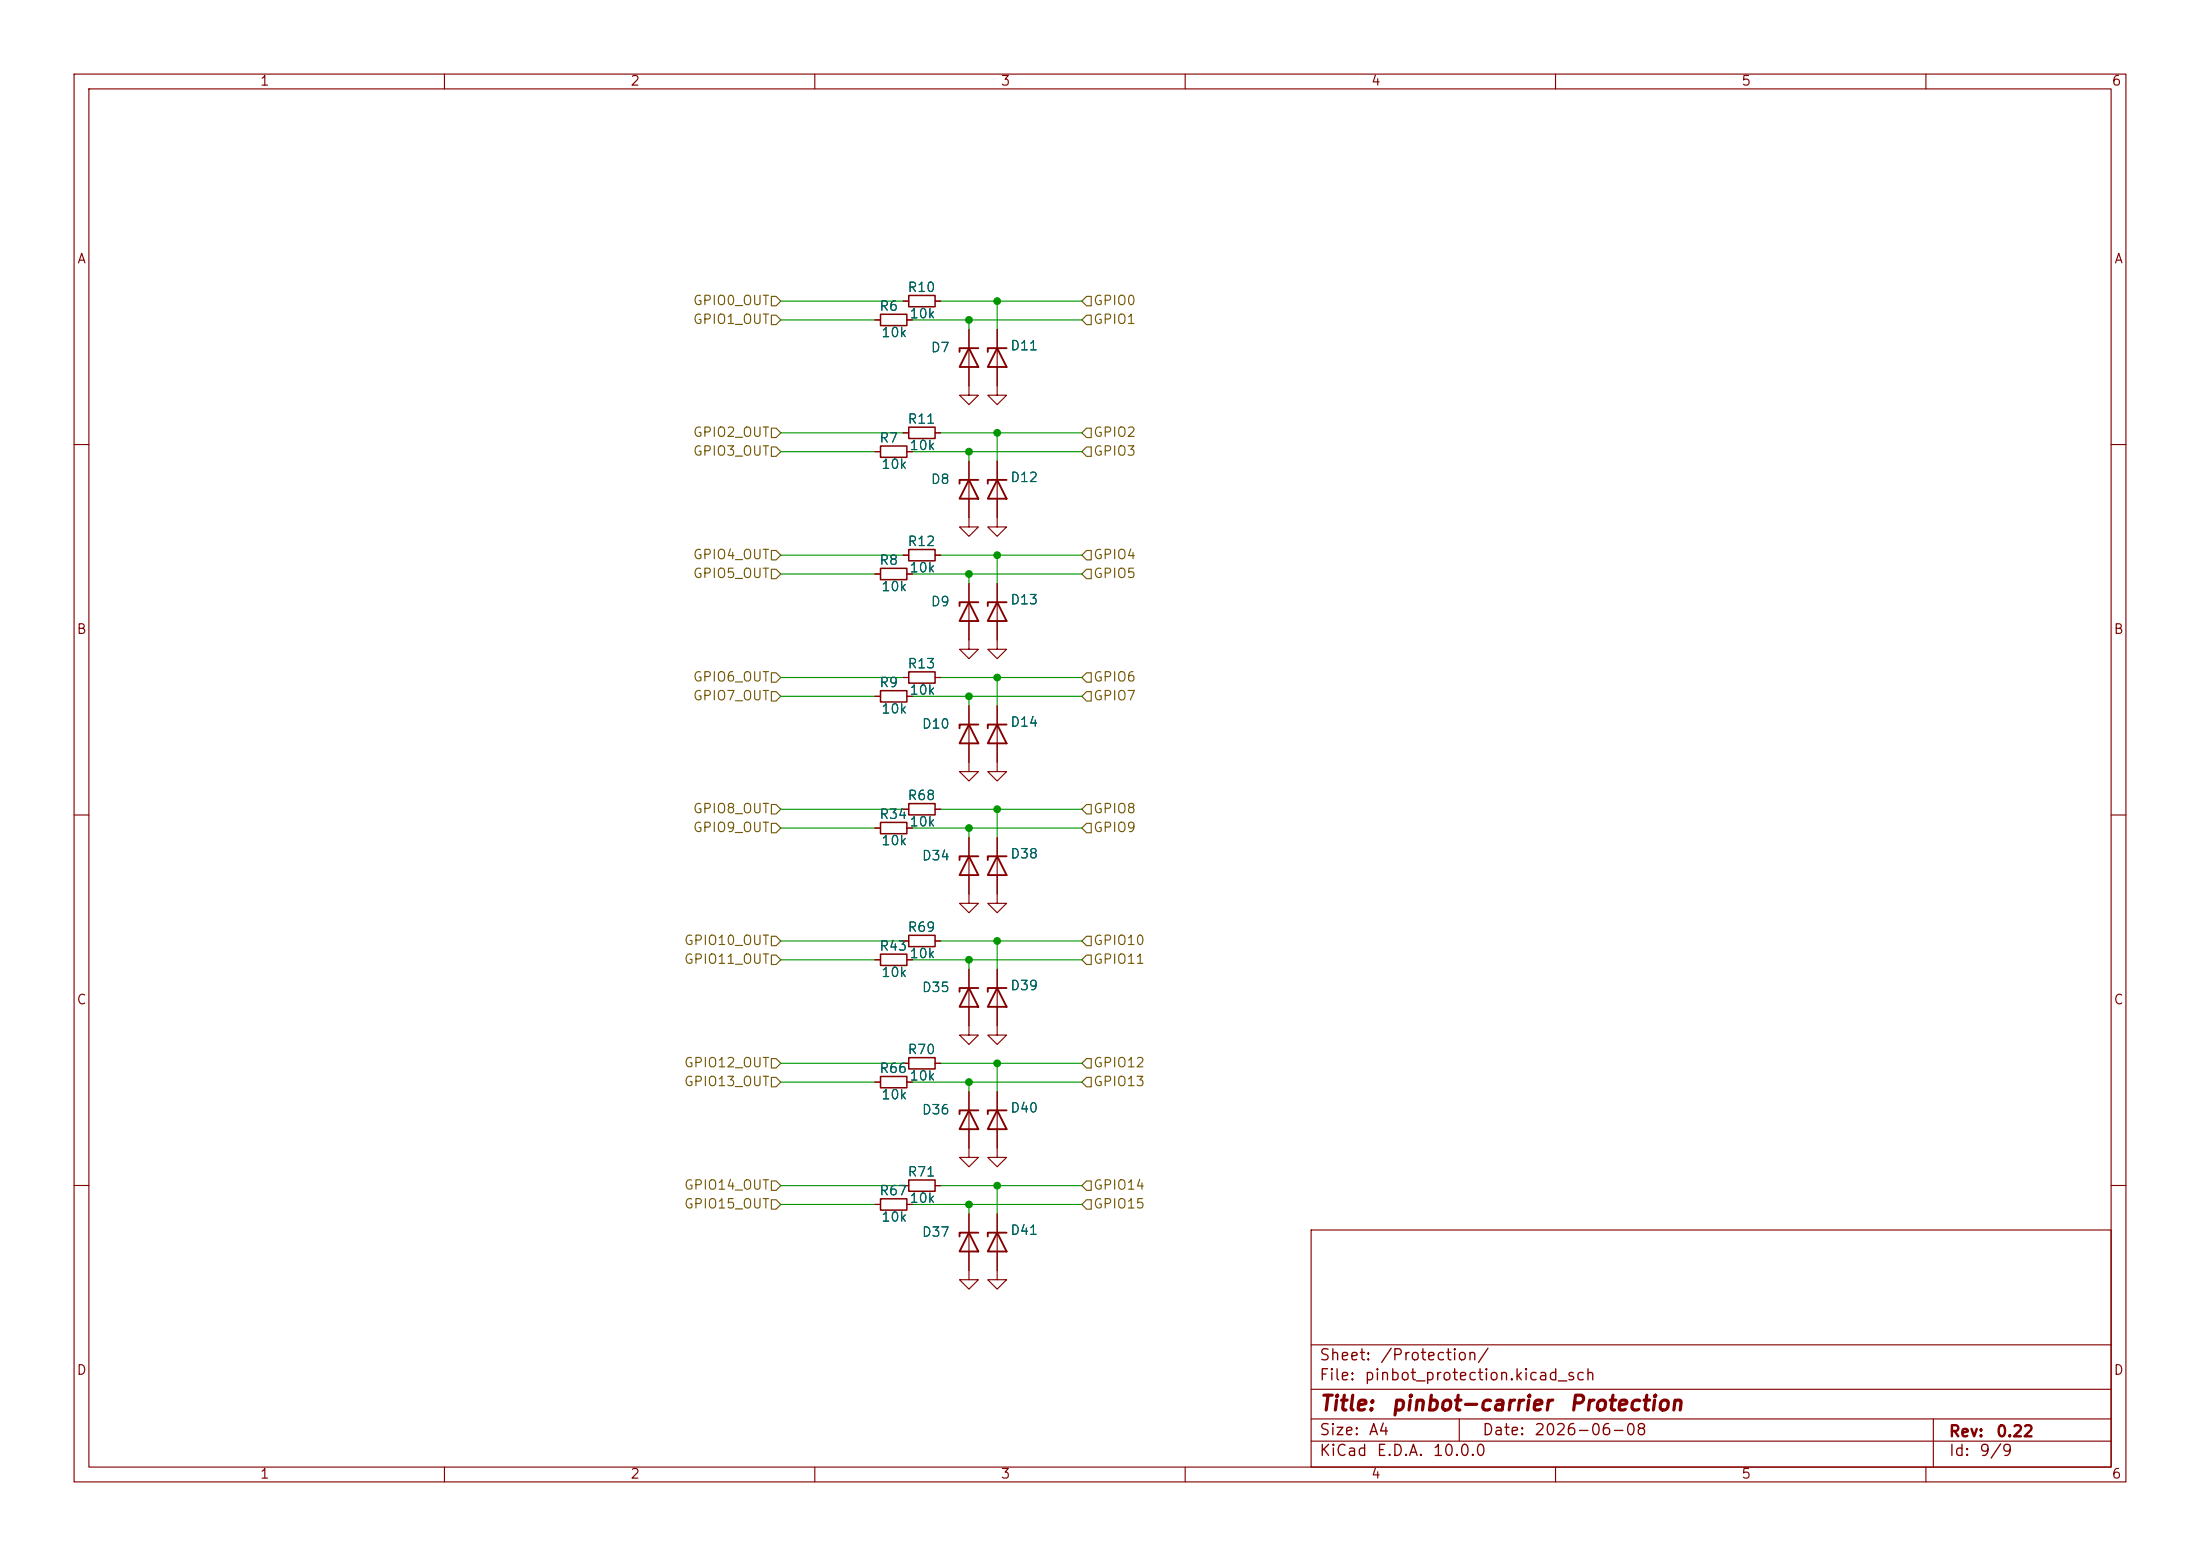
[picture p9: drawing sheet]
<svg xmlns="http://www.w3.org/2000/svg" width="297mm" height="210mm" viewBox="0 0 297 210" stroke-linecap="round" stroke-linejoin="round" font-family="sans-serif">
<g fill="none" stroke="#840000" stroke-width=".15">
<path d="M10 10h277v190h-277zM12 12h273v186h-273zM60 10v2M110 10v2M160 10v2M210 10v2M260 10v2M118.1 43.2h.8M121.9 58.4h.8M121.9 40.6h.8M122.4 43.2h.8M126.2 58.4h.8"/>
<path d="M126.2 40.6h.8M130.8 44.5v8.8h1.3l-1.3 1.3-1.3-1.3h1.3M134.6 44.5v8.8h1.3l-1.3 1.3-1.3-1.3h1.3M10 60h2M118.1 61h.8M118.1 77.5h.8M121.9 74.9h.8M122.4 61h.8M122.4 77.5h.8M126.2 74.9h.8M130.8 62.2v8.9h1.3l-1.3 1.3-1.3-1.3h1.3M130.8 78.7v8.9h1.3l-1.3 1.3-1.3-1.3h1.3"/>
<path d="M134.6 62.2v8.9h1.3l-1.3 1.3-1.3-1.3h1.3M134.6 78.7v8.9h1.3l-1.3 1.3-1.3-1.3h1.3M285 60h2M118.1 94h.8M121.9 91.4h.8M122.4 94h.8M126.2 91.4h.8M130.8 95.3v8.8h1.3l-1.3 1.3-1.3-1.3h1.3M134.6 95.3v8.8h1.3l-1.3 1.3-1.3-1.3h1.3M10 110h2M118.1 111.8h.8M121.9 109.2h.8"/>
<path d="M122.4 111.8h.8M126.2 109.2h.8M130.8 113v8.9h1.3l-1.3 1.3-1.3-1.3h1.3M134.6 113v8.9h1.3l-1.3 1.3-1.3-1.3h1.3M285 110h2M118.1 129.5h.8M121.9 127h.8M122.4 129.5h.8M126.2 127h.8M130.8 130.8v8.9h1.3l-1.3 1.3-1.3-1.3h1.3M134.6 130.8v8.9h1.3l-1.3 1.3-1.3-1.3h1.3M118.1 146.1h.8"/>
<path d="M121.9 143.5h.8M122.4 146.1h.8M126.2 143.5h.8M130.8 147.3v8.9h1.3l-1.3 1.3-1.3-1.3h1.3M134.6 147.3v8.9h1.3l-1.3 1.3-1.3-1.3h1.3M10 160h2M118.1 162.6h.8M121.9 160h.8M122.4 162.6h.8M126.2 160h.8M130.8 163.8v8.9h1.3l-1.3 1.3-1.3-1.3h1.3M134.6 163.8v8.9h1.3l-1.3 1.3-1.3-1.3h1.3"/>
<path d="M177 166h108v32h-108zM285 160h2M60 198v2M110 198v2M160 198v2M177 194.5h108M177 191.5h108M177 187.5h108M177 181.5h108M197 191.5v3M210 198v2M260 198v2"/>
<path d="M261 191.5v6.5"/>
</g>
<g fill="none" stroke="#840000" stroke-width=".25">
<path d="M130.8 47l1.3 2.5h-2.6zM132.1 47h-2.6v.5M134.6 47l1.3 2.5h-2.6zM135.9 47h-2.6v.5M130.8 64.8l1.3 2.5h-2.6zM132.1 64.8h-2.6v.5M134.6 64.8l1.3 2.5h-2.6zM135.9 64.8h-2.6v.5M130.8 97.8l1.3 2.5h-2.6zM130.8 81.3l1.3 2.5h-2.6zM132.1 97.8h-2.6v.5M132.1 81.3h-2.6v.5"/>
<path d="M134.6 97.8l1.3 2.5h-2.6zM134.6 81.3l1.3 2.5h-2.6zM135.9 97.8h-2.6v.5M135.9 81.3h-2.6v.5M130.8 115.6l1.3 2.5h-2.6zM132.1 115.6h-2.6v.5M134.6 115.6l1.3 2.5h-2.6zM135.9 115.6h-2.6v.5M130.8 133.4l1.3 2.5h-2.6zM132.1 133.4h-2.6v.5M134.6 133.4l1.3 2.5h-2.6zM135.9 133.4h-2.6v.5"/>
<path d="M130.8 149.9l1.3 2.5h-2.6zM132.1 149.9h-2.6v.5M134.6 149.9l1.3 2.5h-2.6zM135.9 149.9h-2.6v.5M130.8 166.4l1.3 2.5h-2.6zM132.1 166.4h-2.6v.5M134.6 166.4l1.3 2.5h-2.6zM135.9 166.4h-2.6v.5"/>
</g>
<g fill="none" stroke="#840000" stroke-width=".2">
<path d="M122.7 39.9h3.5v1.5h-3.5zM118.9 42.4h3.5v1.5h-3.5zM122.7 57.7h3.5v1.5h-3.5zM118.9 60.2h3.5v1.5h-3.5zM118.9 76.7h3.5v1.5h-3.5zM122.7 74.2h3.5v1.5h-3.5zM118.9 93.2h3.5v1.5h-3.5zM122.7 90.7h3.5v1.5h-3.5zM118.9 111h3.5v1.5h-3.5zM122.7 108.5h3.5v1.5h-3.5zM118.9 128.8h3.5v1.5h-3.5zM122.7 126.2h3.5v1.6h-3.5z"/>
<path d="M118.9 145.3h3.5v1.5h-3.5zM122.7 159.3h3.5v1.5h-3.5zM122.7 142.7h3.5v1.6h-3.5zM118.9 161.8h3.5v1.5h-3.5z"/>
</g>
<g fill="none" stroke="#725600" stroke-width=".15">
<path d="M104.1 42.5h.7l.6 .7-.6 .6h-.7zM104.1 40h.7l.6 .6-.6 .7h-.7zM104.1 57.8h.7l.6 .6-.6 .7h-.7zM146 58.4l.7-.6h.6v1.3h-.6zM146 40.6l.7-.6h.6v1.3h-.6zM146.7 42.5h.6v1.3h-.6l-.7-.6zM104.1 76.8h.7l.6 .7-.6 .6h-.7zM104.1 74.3h.7l.6 .6-.6 .7h-.7zM104.1 60.3h.7l.6 .7-.6 .6h-.7zM146 77.5l.7-.7h.6v1.3h-.6zM146 61l.7-.7h.6v1.3h-.6zM146.7 74.3h.6v1.3h-.6l-.7-.7z"/>
<path d="M104.1 93.3h.7l.6 .7-.6 .6h-.7zM104.1 90.8h.7l.6 .6-.6 .7h-.7zM146 94l.7-.7h.6v1.3h-.6zM146.7 90.8h.6v1.3h-.6l-.7-.7zM104.1 111.1h.7l.6 .7-.6 .6h-.7zM104.1 108.6h.7l.6 .6-.6 .7h-.7zM146 111.8l.7-.7h.6v1.3h-.6zM146.7 108.6h.6v1.3h-.6l-.7-.7zM104.1 128.9h.7l.6 .6-.6 .7h-.7zM104.1 126.4h.7l.6 .6-.6 .6h-.7zM146.7 128.9h.6v1.3h-.6l-.7-.7zM146.7 126.4h.6v1.2h-.6l-.7-.6z"/>
<path d="M104.1 159.4h.7l.6 .6-.6 .7h-.7zM104.1 145.4h.7l.6 .7-.6 .6h-.7zM104.1 142.9h.7l.6 .6-.6 .6h-.7zM146 143.5l.7-.6h.6v1.2h-.6zM146 146.1l.7-.7h.6v1.3h-.6zM146.7 159.4h.6v1.3h-.6l-.7-.7zM104.1 161.9h.7l.6 .7-.6 .6h-.7zM146.7 161.9h.6v1.3h-.6l-.7-.6z"/>
</g>
<g fill="none" stroke="#009600" stroke-width=".15">
<path d="M105.4 58.4h16.5M105.4 43.2h12.7M105.4 40.6h16.5M123.2 43.2h22.8M127 58.4h19M127 40.6h19M130.8 43.2v1.3M134.6 40.6v3.9M134.6 58.4v3.8M105.4 74.9h16.5M105.4 77.5h12.7M105.4 61h12.7"/>
<path d="M123.2 77.5h22.8M123.2 61h22.8M127 74.9h19M130.8 61v1.2M130.8 77.5v1.2M134.6 74.9v3.8M105.4 94h12.7M105.4 91.4h16.5M123.2 94h22.8M127 91.4h19M130.8 94v1.3M134.6 91.4v3.9"/>
<path d="M105.4 109.2h16.5M105.4 111.8h12.7M123.2 111.8h22.8M127 109.2h19M130.8 111.8v1.2M134.6 109.2v3.8M105.4 129.5h12.7M105.4 127h16.5M123.2 129.5h22.8M127 127h19M130.8 129.5v1.3M134.6 127v3.8"/>
<path d="M105.4 143.5h16.5M105.4 146.1h12.7M123.2 146.1h22.8M127 143.5h19M130.8 146.1v1.2M134.6 143.5v3.8M105.4 160h16.5M105.4 162.6h12.7M123.2 162.6h22.8M127 160h19M130.8 162.6v1.2M134.6 160v3.8"/>
</g>
<g fill="#009600" stroke="#009600" stroke-width=".14">
<circle cx="130.8" cy="61" r=".46"/>
<circle cx="134.6" cy="40.6" r=".46"/>
<circle cx="130.8" cy="43.2" r=".46"/>
<circle cx="134.6" cy="58.4" r=".46"/>
<circle cx="134.6" cy="160" r=".46"/>
<circle cx="134.6" cy="143.5" r=".46"/>
<circle cx="130.8" cy="146.1" r=".46"/>
<circle cx="134.6" cy="127" r=".46"/>
<circle cx="130.8" cy="162.6" r=".46"/>
<circle cx="130.8" cy="111.8" r=".46"/>
<circle cx="134.6" cy="109.2" r=".46"/>
<circle cx="130.8" cy="129.5" r=".46"/>
<circle cx="130.8" cy="77.5" r=".46"/>
<circle cx="134.6" cy="91.4" r=".46"/>
<circle cx="134.6" cy="74.9" r=".46"/>
<circle cx="130.8" cy="94" r=".46"/>
</g>
<g font-size="2" fill="#840000">
<text x="178" y="190.9">Title:</text>
<text x="187.7" y="190.9">pinbot-carrier</text>
<text x="211.7" y="190.9">Protection</text>
</g>
<g font-size="1.5" fill="#840000">
<text x="178" y="184">Sheet:</text>
<text x="186.2" y="184">/Protection/</text>
<text x="178" y="186.7">File:</text>
<text x="184.1" y="186.7">pinbot_protection.kicad_sch</text>
<text x="178" y="196.9">KiCad</text>
<text x="178" y="194.1">Size:</text>
<text x="184.7" y="194.1">A4</text>
<text x="185.7" y="196.9">E.D.A.</text>
<text x="193.3" y="196.9">10.0.0</text>
<text x="200" y="194.1">Date:</text>
<text x="207" y="194.1">2026-06-08</text>
<text x="263" y="194.3">Rev:</text>
<text x="263" y="196.9">Id:</text>
<text x="267.1" y="196.9">9/9</text>
<text x="269.4" y="194.3">0.22</text>
</g>
<g font-size="1.3" fill="#840000">
<text x="35" y="11.9">1</text>
<text x="85" y="11.9">2</text>
<text x="135" y="11.9">3</text>
<text x="185" y="11.9">4</text>
<text x="235" y="11.9">5</text>
<text x="285" y="11.9">6</text>
<text x="10.3" y="35.9">A</text>
<text x="285.3" y="35.9">A</text>
<text x="10.3" y="85.9">B</text>
<text x="285.3" y="85.9">B</text>
<text x="10.3" y="135.9">C</text>
<text x="285.3" y="135.9">C</text>
<text x="10.3" y="185.9">D</text>
<text x="285.3" y="185.9">D</text>
<text x="35" y="199.9">1</text>
<text x="85" y="199.9">2</text>
<text x="135" y="199.9">3</text>
<text x="185" y="199.9">4</text>
<text x="235" y="199.9">5</text>
<text x="285" y="199.9">6</text>
</g>
<g font-size="1.3" fill="#725600">
<text x="93.5" y="41.5">GPIO0_OUT</text>
<text x="147.5" y="41.5">GPIO0</text>
<text x="93.5" y="44">GPIO1_OUT</text>
<text x="147.5" y="44">GPIO1</text>
<text x="93.5" y="59.3">GPIO2_OUT</text>
<text x="147.5" y="59.3">GPIO2</text>
<text x="93.5" y="61.8">GPIO3_OUT</text>
<text x="147.5" y="61.8">GPIO3</text>
<text x="93.5" y="75.8">GPIO4_OUT</text>
<text x="147.5" y="75.8">GPIO4</text>
<text x="93.5" y="78.3">GPIO5_OUT</text>
<text x="147.5" y="78.3">GPIO5</text>
<text x="93.5" y="94.8">GPIO7_OUT</text>
<text x="93.5" y="92.3">GPIO6_OUT</text>
<text x="147.5" y="94.8">GPIO7</text>
<text x="147.5" y="92.3">GPIO6</text>
<text x="93.5" y="112.6">GPIO9_OUT</text>
<text x="93.5" y="110.1">GPIO8_OUT</text>
<text x="147.5" y="110.1">GPIO8</text>
<text x="147.5" y="112.6">GPIO9</text>
<text x="92.3" y="130.4">GPIO11_OUT</text>
<text x="92.3" y="127.9">GPIO10_OUT</text>
<text x="147.5" y="130.4">GPIO11</text>
<text x="147.5" y="127.9">GPIO10</text>
<text x="92.3" y="146.9">GPIO13_OUT</text>
<text x="92.3" y="144.4">GPIO12_OUT</text>
<text x="147.5" y="144.4">GPIO12</text>
<text x="147.5" y="146.9">GPIO13</text>
<text x="92.3" y="160.9">GPIO14_OUT</text>
<text x="147.5" y="160.9">GPIO14</text>
<text x="92.3" y="163.4">GPIO15_OUT</text>
<text x="147.5" y="163.4">GPIO15</text>
</g>
<g font-size="1.3" fill="#006464">
<text x="122.4" y="39.7">R10</text>
<text x="118.6" y="42.3">R6</text>
<text x="118.9" y="45.8">10k</text>
<text x="122.7" y="43.3">10k</text>
<text x="125.6" y="47.9">D7</text>
<text x="136.3" y="47.6">D11</text>
<text x="122.4" y="57.5">R11</text>
<text x="118.6" y="60">R7</text>
<text x="118.9" y="63.6">10k</text>
<text x="122.7" y="61.1">10k</text>
<text x="125.6" y="65.6">D8</text>
<text x="136.3" y="65.4">D12</text>
<text x="118.6" y="76.6">R8</text>
<text x="122.4" y="74">R12</text>
<text x="122.7" y="77.6">10k</text>
<text x="118.9" y="80.1">10k</text>
<text x="125.6" y="82.1">D9</text>
<text x="136.3" y="81.9">D13</text>
<text x="118.6" y="93.1">R9</text>
<text x="122.4" y="90.5">R13</text>
<text x="122.7" y="94.1">10k</text>
<text x="118.9" y="96.6">10k</text>
<text x="124.4" y="98.7">D10</text>
<text x="136.3" y="98.4">D14</text>
<text x="118.6" y="110.8">R34</text>
<text x="122.4" y="108.3">R68</text>
<text x="122.7" y="111.9">10k</text>
<text x="118.9" y="114.4">10k</text>
<text x="124.4" y="116.4">D34</text>
<text x="136.3" y="116.2">D38</text>
<text x="118.6" y="128.6">R43</text>
<text x="122.4" y="126.1">R69</text>
<text x="122.7" y="129.6">10k</text>
<text x="118.9" y="132.2">10k</text>
<text x="124.4" y="134.2">D35</text>
<text x="136.3" y="134">D39</text>
<text x="122.4" y="142.6">R70</text>
<text x="118.6" y="145.1">R66</text>
<text x="118.9" y="148.7">10k</text>
<text x="122.7" y="146.2">10k</text>
<text x="124.4" y="150.7">D36</text>
<text x="136.3" y="150.5">D40</text>
<text x="118.6" y="161.6">R67</text>
<text x="122.4" y="159.1">R71</text>
<text x="118.9" y="165.2">10k</text>
<text x="122.7" y="162.7">10k</text>
<text x="124.4" y="167.2">D37</text>
<text x="136.3" y="167">D41</text>
</g>
</svg>
